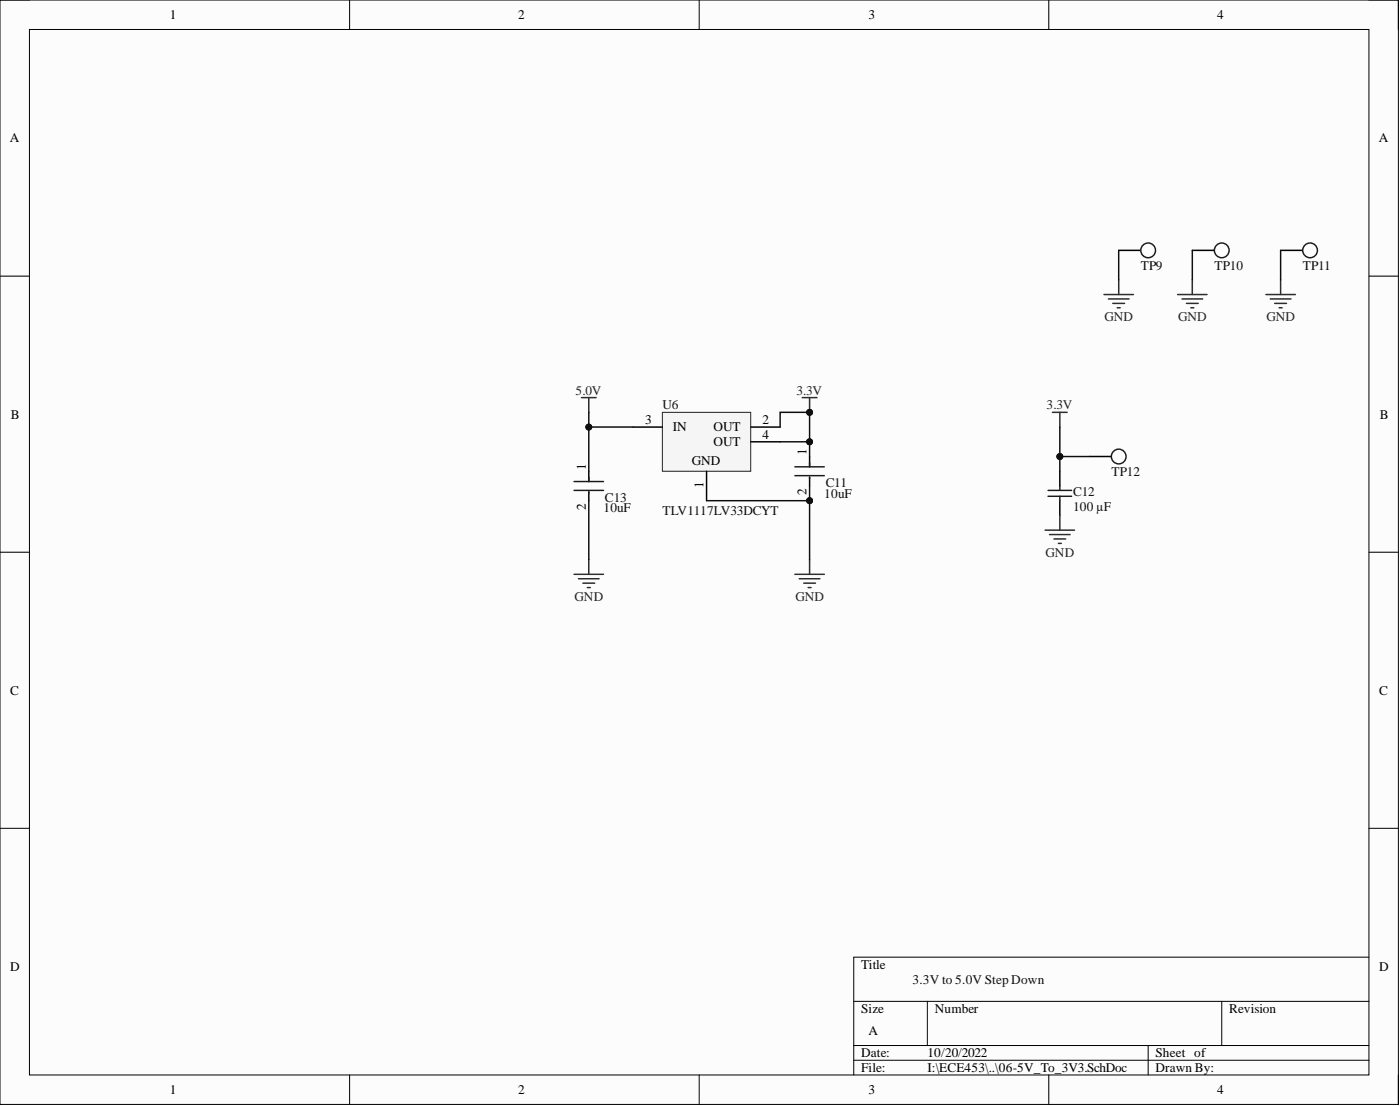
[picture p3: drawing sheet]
<svg xmlns="http://www.w3.org/2000/svg" width="241mm" height="190mm" viewBox="0 0 241 190" stroke-linecap="round" stroke-linejoin="round" font-family="sans-serif">
<path d="M0 0h241v190.2h-241z" fill-rule="evenodd" fill="#fcfcfc"/>
<path d="M0 0h241v190.2h-241z" fill="none" stroke="#000" stroke-width=".17"/>
<path d="M5.1 5.1h230.8v180.1h-230.8z" fill-rule="evenodd" fill="#fcfcfc"/>
<g fill="none" stroke="#000" stroke-width=".17">
<path d="M0 0h5.1M5.1 5.1h230.8v180.1h-230.8zM60.3 0v5.1M120.5 0v5.1M180.8 0v5.1M235.9 0h5.1v5.1M0 47.6h5.1M235.9 47.6h5.1M0 95.1h5.1M235.9 95.1h5.1M0 142.7h5.1M235.9 142.7h5.1"/>
<path d="M147.1 172.5h88.8M159.8 172.5v7.6M210.6 172.5v7.6M235.9 164.9h-88.8v20.3M60.3 185.2v5M120.5 185.2v5M147.1 180.1h88.8M147.1 182.6h88.8M180.8 185.2v5M197.9 180.1v5.1M241 185.2v5"/>
</g>
<path d="M114.2 71h15.2v10.2h-15.2z" fill-rule="evenodd" fill="#f5f5f5"/>
<path d="M114.2 71h15.2v10.2h-15.2z" fill="none" stroke="#262626" stroke-width=".17"/>
<path d="M109.1 73.6h5.1M129.4 73.6h5.1M129.4 76.1h5.1M139.5 78.6v1.8M101.5 81.2v1.7M101.5 84.7v1.5M121.8 81.2v5M139.5 82.2v1.5" fill="none" stroke="#000" stroke-width=".25"/>
<g fill="none" stroke="#262626" stroke-width=".25">
<path d="M100.2 68.5h2.6M101.5 68.5v2.5M138.3 68.5h2.5M139.5 68.5v2.5M98.9 98.9h5.1M99.7 99.7h3.6M101.5 96.4v2.5M137 98.9h5.1M137.8 99.7h3.5M139.5 96.4v2.5M100.5 100.4h2M101.2 101.2h.5"/>
<path d="M138.5 100.4h2.1M139.3 101.2h.5"/>
</g>
<path d="M139.5 79.6v.8M98.9 82.9h5.1M98.9 84.5h5.1M101.5 82.2v.7M101.5 84.7v.3M137 80.4h5.1M137 81.9h5.1M139.5 82.2v.2" fill="none" stroke="#1c1c1c" stroke-width=".25"/>
<circle cx="139.5" cy="71" r=".51" fill="#0e0e0e"/>
<circle cx="139.5" cy="71" r=".51" fill="none" stroke="#0e0e0e" stroke-width=".17"/>
<path d="M181.4 71h2.5M182.7 71v2.6M180.1 91.3h5.1M180.9 92.1h3.5M181.7 92.8h2M182.4 93.6h.5M182.7 88.8v2.5" fill="none" stroke="#262626" stroke-width=".25"/>
<path d="M187.7 78.6h5.1M182.7 81.2v2.5M182.7 86.2v2.6" fill="none" stroke="#000" stroke-width=".25"/>
<path d="M180.6 84.5h4.1M180.6 85.5h4.1M182.7 83.7v.8M182.7 85.5v.7" fill="none" stroke="#1c1c1c" stroke-width=".25"/>
<circle cx="192.8" cy="78.6" r="1.27" fill="#fefefe"/>
<circle cx="192.8" cy="78.6" r="1.27" fill="none" stroke="#1c1c1c" stroke-width=".25"/>
<path d="M101.5 71v2.6h7.6" fill="none" stroke="#0e0e0e" stroke-width=".25"/>
<circle cx="101.5" cy="73.6" r=".51" fill="#0e0e0e"/>
<circle cx="101.5" cy="73.6" r=".51" fill="none" stroke="#0e0e0e" stroke-width=".17"/>
<path d="M101.5 73.6v7.6" fill="none" stroke="#0e0e0e" stroke-width=".25"/>
<circle cx="101.5" cy="73.6" r=".51" fill="#0e0e0e"/>
<circle cx="101.5" cy="73.6" r=".51" fill="none" stroke="#0e0e0e" stroke-width=".17"/>
<path d="M134.5 73.6v-2.6h5v5.1h-5M101.5 86.2v10.2" fill="none" stroke="#0e0e0e" stroke-width=".25"/>
<circle cx="139.5" cy="71" r=".51" fill="#0e0e0e"/>
<circle cx="139.5" cy="71" r=".51" fill="none" stroke="#0e0e0e" stroke-width=".17"/>
<circle cx="139.5" cy="76.1" r=".51" fill="#0e0e0e"/>
<circle cx="139.5" cy="76.1" r=".51" fill="none" stroke="#0e0e0e" stroke-width=".17"/>
<path d="M139.5 76.1v2.5" fill="none" stroke="#0e0e0e" stroke-width=".25"/>
<circle cx="139.5" cy="76.1" r=".51" fill="#0e0e0e"/>
<circle cx="139.5" cy="76.1" r=".51" fill="none" stroke="#0e0e0e" stroke-width=".17"/>
<path d="M139.5 83.7v2.5h-17.7" fill="none" stroke="#0e0e0e" stroke-width=".25"/>
<circle cx="139.5" cy="86.2" r=".51" fill="#0e0e0e"/>
<circle cx="139.5" cy="86.2" r=".51" fill="none" stroke="#0e0e0e" stroke-width=".17"/>
<path d="M139.5 86.2v10.2" fill="none" stroke="#0e0e0e" stroke-width=".25"/>
<circle cx="139.5" cy="86.2" r=".51" fill="#0e0e0e"/>
<circle cx="139.5" cy="86.2" r=".51" fill="none" stroke="#0e0e0e" stroke-width=".17"/>
<path d="M182.7 73.6v7.6" fill="none" stroke="#0e0e0e" stroke-width=".25"/>
<circle cx="182.7" cy="78.6" r=".51" fill="#0e0e0e"/>
<circle cx="182.7" cy="78.6" r=".51" fill="none" stroke="#0e0e0e" stroke-width=".17"/>
<path d="M182.7 78.6h5" fill="none" stroke="#0e0e0e" stroke-width=".25"/>
<circle cx="182.7" cy="78.6" r=".51" fill="#0e0e0e"/>
<circle cx="182.7" cy="78.6" r=".51" fill="none" stroke="#0e0e0e" stroke-width=".17"/>
<path d="M218.2 50.7h5.1M218.9 51.5h3.6M219.7 52.3h2M220.5 53h.5M220.7 48.2v2.5" fill="none" stroke="#262626" stroke-width=".25"/>
<path d="M220.7 43.1h5.1" fill="none" stroke="#000" stroke-width=".25"/>
<circle cx="225.8" cy="43.1" r="1.27" fill="#fefefe"/>
<circle cx="225.8" cy="43.1" r="1.27" fill="none" stroke="#1c1c1c" stroke-width=".25"/>
<path d="M220.7 43.1v5.1" fill="none" stroke="#0e0e0e" stroke-width=".25"/>
<path d="M203 50.7h5M203.7 51.5h3.6M204.5 52.3h2M205.2 53h.6M205.5 48.2v2.5" fill="none" stroke="#262626" stroke-width=".25"/>
<path d="M205.5 43.1h5.1" fill="none" stroke="#000" stroke-width=".25"/>
<circle cx="210.6" cy="43.1" r="1.27" fill="#fefefe"/>
<circle cx="210.6" cy="43.1" r="1.27" fill="none" stroke="#1c1c1c" stroke-width=".25"/>
<path d="M205.5 43.1v5.1" fill="none" stroke="#0e0e0e" stroke-width=".25"/>
<path d="M190.3 50.7h5.1M191 51.5h3.6M191.8 52.3h2M192.6 53h.5M192.8 48.2v2.5" fill="none" stroke="#262626" stroke-width=".25"/>
<path d="M192.8 43.1h5.1" fill="none" stroke="#000" stroke-width=".25"/>
<circle cx="197.9" cy="43.1" r="1.27" fill="#fefefe"/>
<circle cx="197.9" cy="43.1" r="1.27" fill="none" stroke="#1c1c1c" stroke-width=".25"/>
<path d="M192.8 43.1v5.1" fill="none" stroke="#0e0e0e" stroke-width=".25"/>
<g font-size="2.3">
<text x="29.3" y="3.3">1</text>
<text x="89.3" y="3.3">2</text>
<text x="149.7" y="3.3">3</text>
<text x="209.8" y="3.3">4</text>
<text x="1.7" y="24.5">A</text>
<text x="237.6" y="24.5">A</text>
<text x="1.9" y="72.1">B</text>
<text x="111.2" y="73.1">3</text>
<text x="115.9" y="74.3">IN</text>
<text x="123" y="74.3">OUT</text>
<text x="123" y="76.9">OUT</text>
<text x="131.4" y="73.1">2</text>
<text x="131.4" y="75.6">4</text>
<text x="237.8" y="72.1">B</text>
<text x="101" y="80.9" transform="rotate(-90 101 80.9)">1</text>
<text x="119.2" y="80.2">GND</text>
<text x="139" y="78.4" transform="rotate(-90 139 78.4)">1</text>
<text x="101" y="87.8" transform="rotate(-90 101 87.8)">2</text>
<text x="121.3" y="84" transform="rotate(-90 121.3 84)">1</text>
<text x="139" y="85.2" transform="rotate(-90 139 85.2)">2</text>
<text x="1.8" y="119.6">C</text>
<text x="237.7" y="119.6">C</text>
<text x="1.8" y="167.2">D</text>
<text x="148.4" y="166.9">Title</text>
<text x="237.7" y="167.2">D</text>
<text x="148.4" y="174.5">Size</text>
<text x="149.7" y="178.3">A</text>
<text x="161.1" y="174.5">Number</text>
<text x="211.8" y="174.5">Revision</text>
<text x="148.4" y="182.1">Date:</text>
<text x="148.4" y="184.7">File:</text>
<text x="159.8" y="182.1">10/20/2022</text>
<text x="159.8" y="184.7">I:\ECE453\..\06-5V_To_3V3.SchDoc</text>
<text x="199.2" y="182.1">Sheet of</text>
<text x="199.2" y="184.7">Drawn By:</text>
<text x="29.3" y="188.5">1</text>
<text x="89.3" y="188.5">2</text>
<text x="149.7" y="188.5">3</text>
<text x="209.8" y="188.5">4</text>
</g>
<g font-size="2.3" fill="#0e0e0e">
<text x="196.6" y="46.4">TP9</text>
<text x="209.3" y="46.4">TP10</text>
<text x="224.5" y="46.4">TP11</text>
<text x="114.2" y="70.5">U6</text>
<text x="142.3" y="84">C11</text>
<text x="191.5" y="81.9">TP12</text>
<text x="104" y="88.3">10uF</text>
<text x="104.3" y="86.5">C13</text>
<text x="114.2" y="88.8">TLV1117LV33DCYT</text>
<text x="142.1" y="85.7">10uF</text>
<text x="185" y="88">100 µF</text>
<text x="185" y="85.5">C12</text>
<text x="157.3" y="169.4">3.3V to 5.0V Step Down</text>
</g>
<g font-size="2.3" fill="#262626">
<text x="190.4" y="55.3">GND</text>
<text x="203" y="55.3">GND</text>
<text x="218.3" y="55.3">GND</text>
<text x="99.2" y="68">5.0V</text>
<text x="137.3" y="68">3.3V</text>
<text x="180.4" y="70.5">3.3V</text>
<text x="180.2" y="95.9">GND</text>
<text x="99" y="103.5">GND</text>
<text x="137.1" y="103.5">GND</text>
</g>
</svg>
